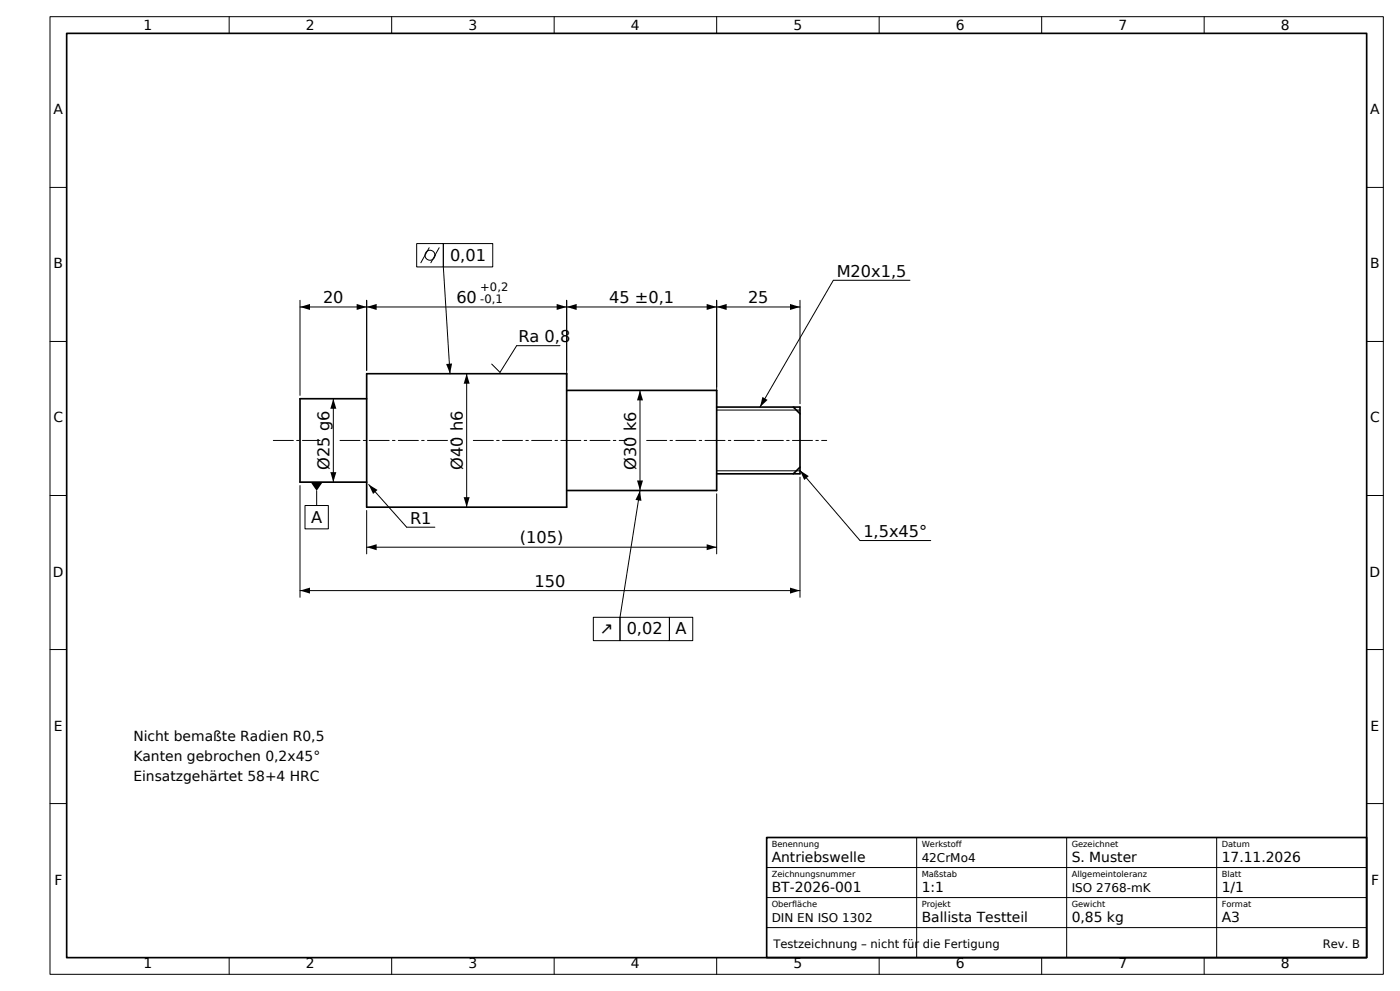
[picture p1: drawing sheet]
<svg xmlns="http://www.w3.org/2000/svg" width="420mm" height="297mm" viewBox="0 0 420 297" stroke-linecap="round" stroke-linejoin="round" font-family="sans-serif">
<path d="M20 10h390v277h-390zM110 119.5h-20v25h20M110 112h60v40h-60zM170 117h45v30h-45M215 122h25v20h-25M238 122l2 2M240 140l-2 2M230 251h180v36h-180z" fill="none" stroke="#000" stroke-width=".5"/>
<g fill="none" stroke="#000" stroke-width=".3">
<path d="M15 5h400v287h-400zM68.8 5v5M117.5 5v5M166.2 5v5M215 5v5M263.8 5v5M312.5 5v5M361.3 5v5M15 56.2h5M410 56.2h5M125 73h8v7h-8zM128.7 74.3l-2.5 4.5"/>
<path d="M131.8 74.3l-2.5 4.5M133 73h14.8v7h-14.8zM90 90v28.5M90 92h150M110 90v21M133 80l2 32M170 90v26M215 90v31M240 90v31M273 84h-23l-22 38M15 102.3h5M100 119.5v25"/>
<path d="M140 112v40M168 103.6h-13l-5 8-2.5-2.5M192 117v30l-6 38M410 102.3h5M215 122.9h25M15 148.5h5M90 145.5v33.5M91.5 151.5h7v7h-7zM95 147.1v4.4M110 153v13M110.6 145.2l11.4 12.8h8.5M215 141.1h25"/>
<path d="M215 148v18M240 143v36M240 141l18 21h21.2M410 148.5h5M90 177h150M110 164h105M15 194.7h5M178 185h8v7h-8zM186 185h14.8v7h-14.8zM200.8 185h7v7h-7zM410 194.7h5M15 240.8h5"/>
<path d="M230 260h180M275 251v36M320 251v36M365 251v36M410 240.8h5M230 278h180M230 269h180M68.8 287v5M117.5 287v5M166.2 287v5M215 287v5M263.8 287v5"/>
<path d="M312.5 287v5M361.3 287v5"/>
<circle cx="129" cy="76.5" r="1.5"/>
</g>
<path d="M82 132h14M102 132h34M142 132h46M194 132h54" fill="none" stroke="#000" stroke-width=".3" stroke-dasharray="6 1 .7 1"/>
<g fill="#000">
<path d="M90 92l3-.9v1.8zM107 91.1l3 .9-3 .9zM110 92l3-.9v1.8zM167 91.1l3 .9-3 .9zM170 92l3-.9v1.8zM212 91.1l3 .9-3 .9zM215 92l3-.9v1.8zM237 91.1l3 .9-3 .9zM100 119.5l.9 3h-1.8zM133.8 109.1l1.8-.2-.6 3.1zM140 112l.9 3h-1.8zM192 117l.9 3h-1.8z"/>
<path d="M228.7 119l1.6 .9-2.3 2.1zM93.2 144.5h3.6l-1.8 2.6zM99.1 141.5h1.8l-.9 3zM110.6 145.2l2.7 1.6-1.4 1.2zM139.1 149h1.8l-.9 3zM191.1 144h1.8l-.9 3zM192 147l.4 3.1-1.8-.3zM240 141l2.6 1.7-1.3 1.2zM90 177l3-.9v1.8zM110 164l3-.9v1.8zM212 163.1l3 .9-3 .9zM237 176.1l3 .9-3 .9z"/>
</g>
<g font-size="4.9">
<text x="135" y="78.1">0,01</text>
<text x="251" y="83">M20x1,5</text>
<text x="96.9" y="90.8">20</text>
<text x="136.9" y="90.8">60</text>
<text x="182.7" y="90.8">45 ±0,1</text>
<text x="224.4" y="90.8">25</text>
<text x="155.5" y="102.4">Ra 0,8</text>
<text x="98.8" y="140.9" transform="rotate(-90 98.8 140.9)">Ø25 g6</text>
<text x="138.8" y="140.9" transform="rotate(-90 138.8 140.9)">Ø40 h6</text>
<text x="190.8" y="140.7" transform="rotate(-90 190.8 140.7)">Ø30 k6</text>
<text x="93.3" y="156.6">A</text>
<text x="123" y="157">R1</text>
<text x="259" y="161">1,5x45°</text>
<text x="156" y="162.8">(105)</text>
<text x="160.4" y="175.8">150</text>
<text x="180" y="190.1">↗</text>
<text x="188" y="190.1">0,02</text>
<text x="202.7" y="190.1">A</text>
</g>
<g font-size="4.2">
<text x="43" y="9">1</text>
<text x="91.8" y="9">2</text>
<text x="140.5" y="9">3</text>
<text x="189.3" y="9">4</text>
<text x="238" y="9">5</text>
<text x="286.8" y="9">6</text>
<text x="335.5" y="9">7</text>
<text x="384.3" y="9">8</text>
<text x="16.1" y="34.3">A</text>
<text x="411.1" y="34.3">A</text>
<text x="16.1" y="80.4">B</text>
<text x="411.1" y="80.4">B</text>
<text x="16" y="126.6">C</text>
<text x="411" y="126.6">C</text>
<text x="15.9" y="172.8">D</text>
<text x="410.9" y="172.8">D</text>
<text x="16.2" y="219">E</text>
<text x="411.2" y="219">E</text>
<text x="40" y="222">Nicht bemaßte Radien R0,5</text>
<text x="40" y="228">Kanten gebrochen 0,2x45°</text>
<text x="40" y="234">Einsatzgehärtet 58+4 HRC</text>
<text x="231.5" y="258.4">Antriebswelle</text>
<text x="321.5" y="258.4">S. Muster</text>
<text x="366.5" y="258.4">17.11.2026</text>
<text x="16.3" y="265.1">F</text>
<text x="231.5" y="267.4">BT-2026-001</text>
<text x="276.5" y="267.4">1:1</text>
<text x="366.5" y="267.4">1/1</text>
<text x="411.3" y="265.1">F</text>
<text x="276.5" y="276.4">Ballista Testteil</text>
<text x="321.5" y="276.4">0,85 kg</text>
<text x="366.5" y="276.4">A3</text>
<text x="43" y="290">1</text>
<text x="91.8" y="290">2</text>
<text x="140.5" y="290">3</text>
<text x="189.3" y="290">4</text>
<text x="238" y="290">5</text>
<text x="286.8" y="290">6</text>
<text x="335.5" y="290">7</text>
<text x="384.3" y="290">8</text>
</g>
<g font-size="3.6">
<text x="276.5" y="258.4">42CrMo4</text>
<text x="321.5" y="267.4">ISO 2768-mK</text>
<text x="231.5" y="276.4">DIN EN ISO 1302</text>
</g>
<g font-size="3.5">
<text x="144.1" y="87.3">+0,2</text>
<text x="144.1" y="90.8">-0,1</text>
<text x="232" y="284">Testzeichnung – nicht für die Fertigung</text>
<text x="396.8" y="284">Rev. B</text>
</g>
<g font-size="2.5">
<text x="231.5" y="253.8">Benennung</text>
<text x="276.5" y="253.8">Werkstoff</text>
<text x="321.5" y="253.8">Gezeichnet</text>
<text x="366.5" y="253.8">Datum</text>
<text x="231.5" y="262.8">Zeichnungsnummer</text>
<text x="276.5" y="262.8">Maßstab</text>
<text x="321.5" y="262.8">Allgemeintoleranz</text>
<text x="366.5" y="262.8">Blatt</text>
<text x="231.5" y="271.8">Oberfläche</text>
<text x="276.5" y="271.8">Projekt</text>
<text x="321.5" y="271.8">Gewicht</text>
<text x="366.5" y="271.8">Format</text>
</g>
</svg>
